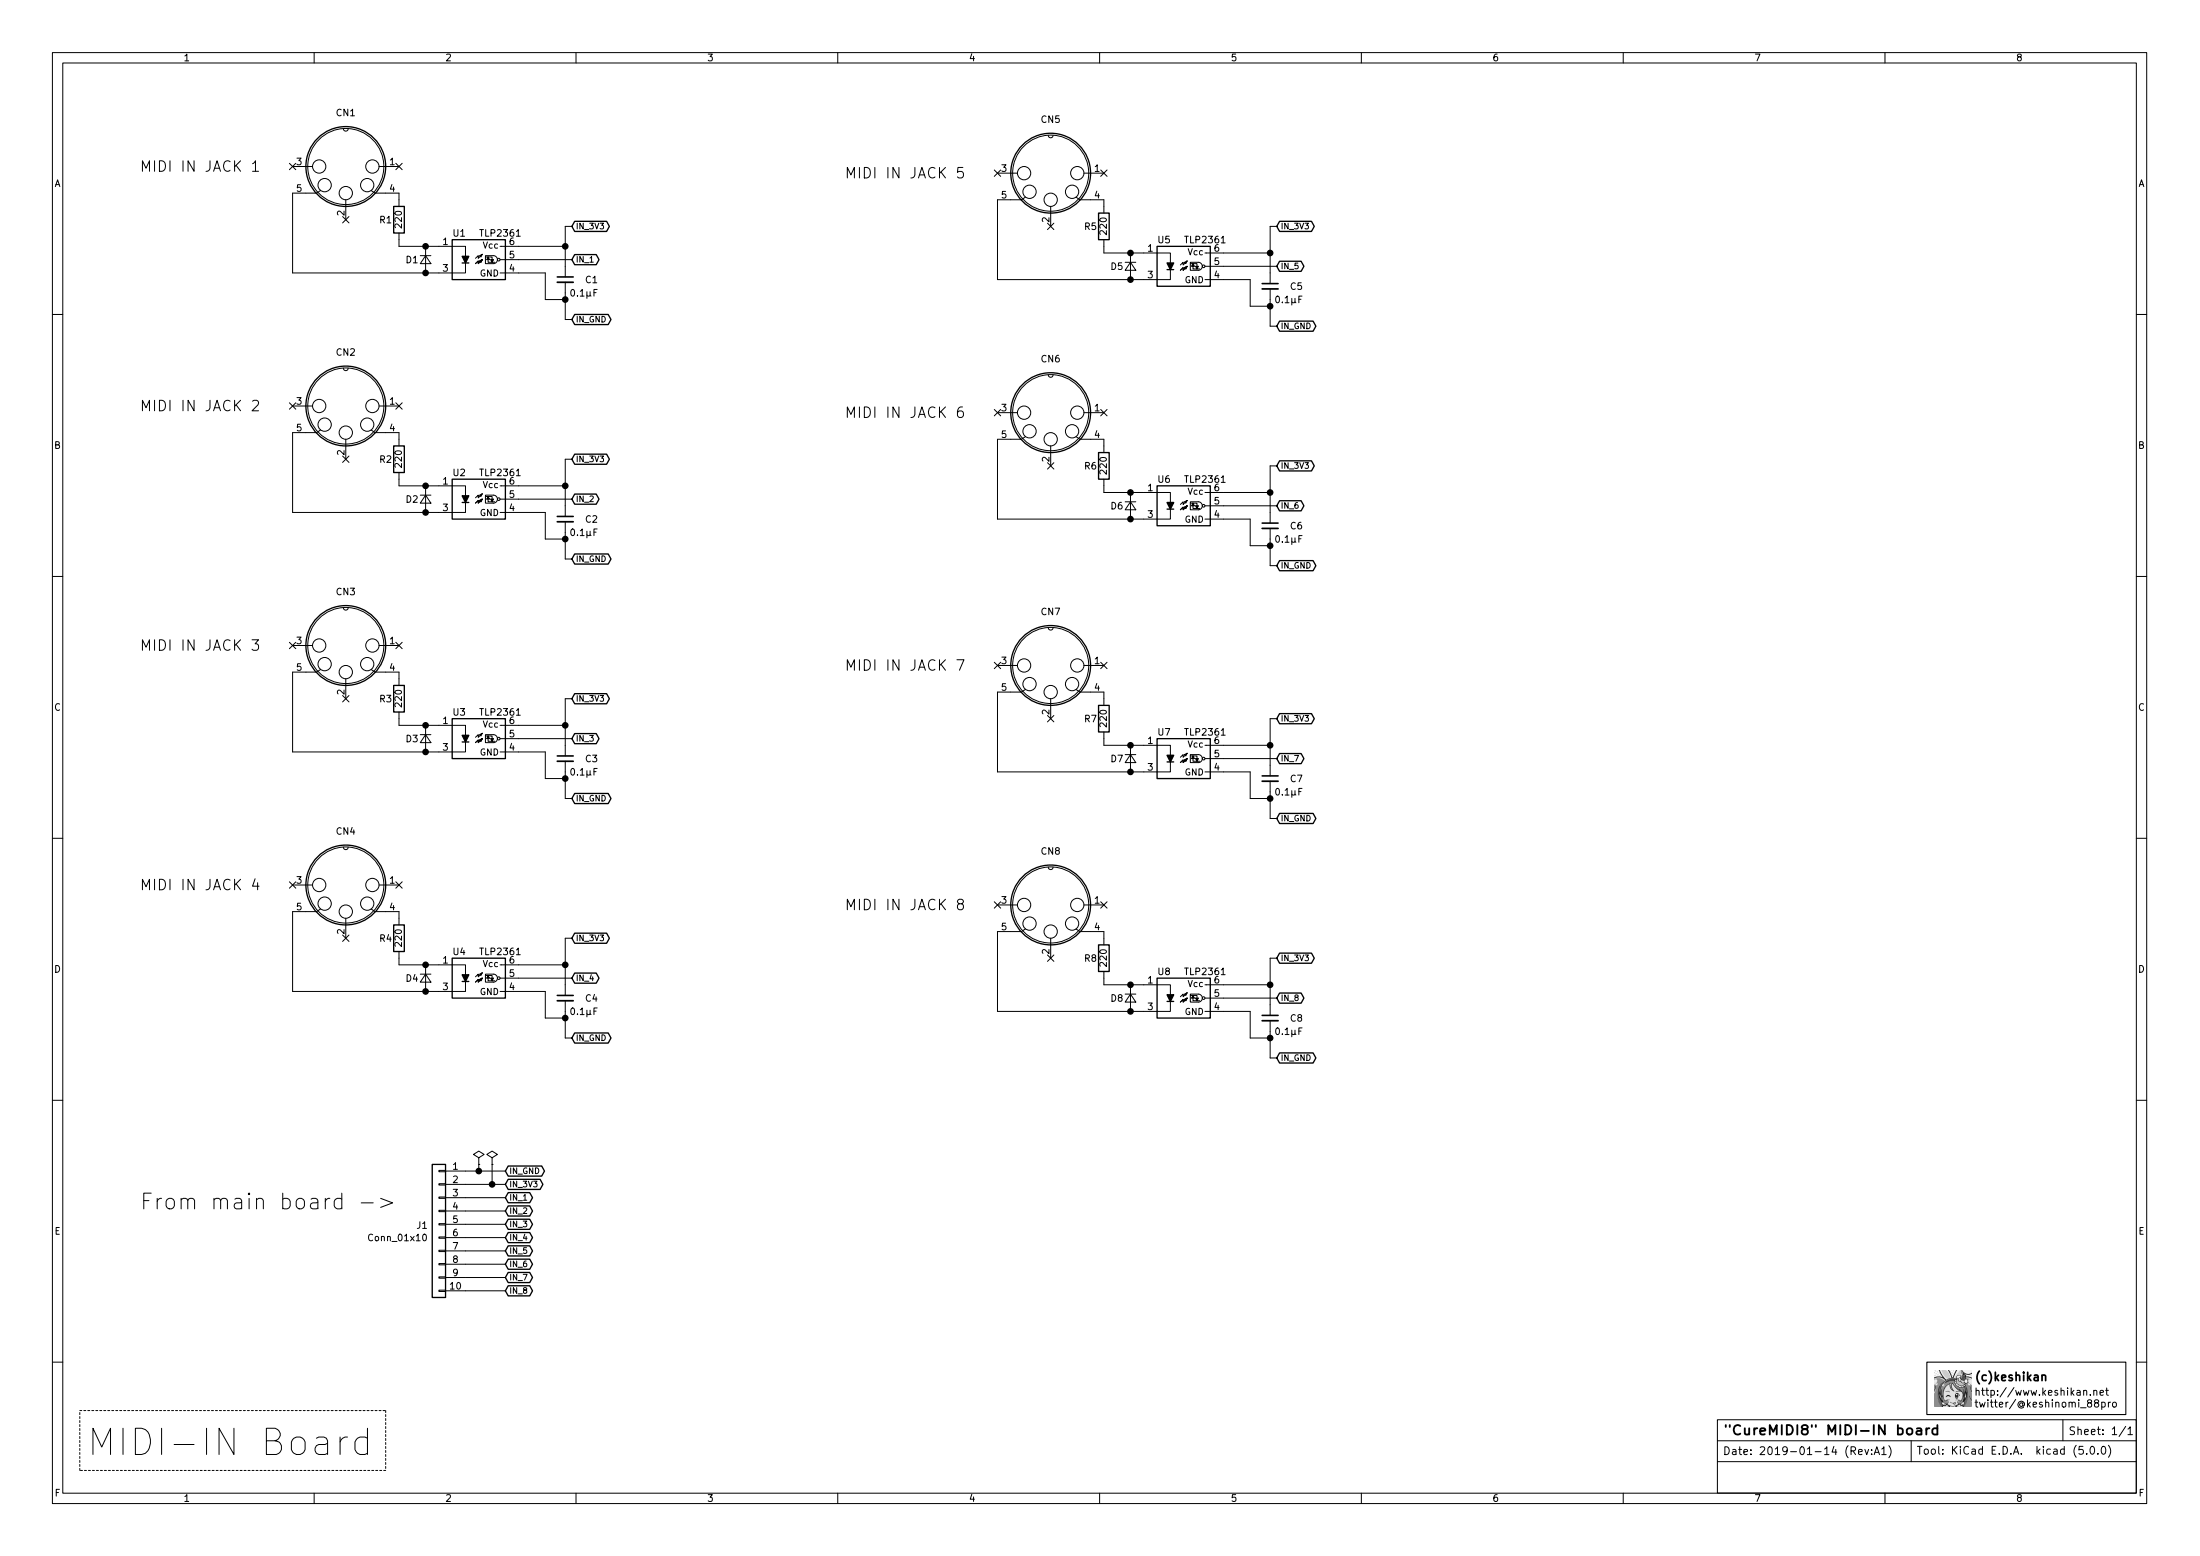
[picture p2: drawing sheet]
EESchema Schematic File Version 4
LIBS:midi-cache
EELAYER 29 0
EELAYER END
$Descr A3 16535 11693
encoding utf-8
Sheet 1 1
Title "\"CureMIDI8\" MIDI-IN board"
Date "2019-01-14"
Rev "A1"
Comp "keshikan (@keshinomi 88pro)"
Comment1 ""
Comment2 ""
Comment3 ""
Comment4 ""
$EndDescr
$Comp
L subboard:DIN_5-subboard CN1
U 1 1
P 2600 1250
F 0 "CN1" H 2600 850 50  0000 C CNN
F 1 "DIN_5" H 2600 1100 50  0001 C CNN
F 2 "keshikan:DIN_5P_MIDI" H 2600 1250 50  0001 C CNN
F 3 "" H 2600 1250 50  0000 C CNN
	1    2600 1250
	-1   0    0    1   
$EndComp
$Comp
L Device:R R1
U 1 1
P 3000 1650
F 0 "R1" H 3100 1650 50  0000 C CNN
F 1 "220" V 3000 1650 50  0000 C CNN
F 2 "keshikan:SMD_0603(1608)" V 2930 1650 50  0001 C CNN
F 3 "" H 3000 1650 50  0000 C CNN
	1    3000 1650
	-1   0    0    -1  
$EndComp
$Comp
L Device:D_Small D1
U 1 1
P 3200 1950
F 0 "D1" V 3200 2000 50  0000 L CNN
F 1 "D_Small" H 3050 1870 50  0001 L CNN
F 2 "keshikan:SMD_0805(2012)_polar" V 3200 1950 50  0001 C CNN
F 3 "" V 3200 1950 50  0000 C CNN
	1    3200 1950
	0    -1   1    0   
$EndComp
$Comp
L Device:C_Small C1
U 1 1
P 4250 2100
F 0 "C1" H 4000 2100 50  0000 L CNN
F 1 "0.1μF" H 4000 2000 50  0000 L CNN
F 2 "keshikan:SMD_0603(1608)" H 4250 2100 50  0001 C CNN
F 3 "" H 4250 2100 50  0000 C CNN
	1    4250 2100
	-1   0    0    -1  
$EndComp
NoConn ~ 2200 1250
NoConn ~ 2600 1650
NoConn ~ 3000 1250
$Comp
L subboard:TLP2361-audio_misc U1
U 1 1
P 3600 1950
F 0 "U1" H 3400 2150 50  0000 L CNN
F 1 "TLP2361" H 3600 2150 50  0000 L CNN
F 2 "keshikan:11-4L1S(TLP2361)" H 3400 1750 50  0001 L CIN
F 3 "" H 3600 1950 50  0000 L CNN
	1    3600 1950
	1    0    0    -1  
$EndComp
Text Notes 1050 1300 0    79   ~ 0
MIDI IN JACK 1
Connection ~ 4250 1850
Wire Wire Line
	4100 2250 4100 2050
Wire Wire Line
	4250 2200 4250 2250
Connection ~ 3200 2050
Connection ~ 3200 1850
Wire Wire Line
	3000 1850 3200 1850
Wire Wire Line
	3900 1850 4250 1850
Wire Wire Line
	4100 2050 3900 2050
Wire Wire Line
	4100 2250 4250 2250
Connection ~ 4250 2250
Wire Wire Line
	3900 1950 4300 1950
Wire Wire Line
	3000 1450 3000 1500
Wire Wire Line
	3000 1850 3000 1800
Wire Wire Line
	2200 2050 2200 1450
Wire Wire Line
	2200 2050 3200 2050
Wire Wire Line
	4250 1850 4250 2000
Wire Wire Line
	3200 2050 3300 2050
Wire Wire Line
	3200 1850 3300 1850
Wire Wire Line
	7500 3900 7500 3300
Wire Wire Line
	8300 3700 8300 3650
Wire Wire Line
	8300 3300 8300 3350
Wire Wire Line
	9200 3800 9600 3800
Wire Wire Line
	9400 4100 9550 4100
Wire Wire Line
	9400 3900 9200 3900
Wire Wire Line
	9200 3700 9550 3700
Connection ~ 9550 4100
Wire Wire Line
	9550 4050 9550 4100
Wire Wire Line
	9400 4100 9400 3900
Wire Wire Line
	9550 3700 9550 3850
Connection ~ 9550 3700
Wire Wire Line
	7500 2100 7500 1500
Wire Wire Line
	8300 1900 8300 1850
Wire Wire Line
	8300 1500 8300 1550
Wire Wire Line
	9200 2000 9600 2000
Wire Wire Line
	9400 2300 9550 2300
Wire Wire Line
	9400 2100 9200 2100
Wire Wire Line
	9200 1900 9550 1900
Connection ~ 9550 2300
Wire Wire Line
	9550 2250 9550 2300
Wire Wire Line
	9400 2300 9400 2100
Wire Wire Line
	9550 1900 9550 2050
Connection ~ 9550 1900
Text Notes 6350 3150 0    79   ~ 0
MIDI IN JACK 6
Text Notes 6350 1350 0    79   ~ 0
MIDI IN JACK 5
$Comp
L subboard:TLP2361-audio_misc U6
U 1 1
P 8900 3800
F 0 "U6" H 8700 4000 50  0000 L CNN
F 1 "TLP2361" H 8900 4000 50  0000 L CNN
F 2 "keshikan:11-4L1S(TLP2361)" H 8700 3600 50  0001 L CIN
F 3 "" H 8900 3800 50  0000 L CNN
	1    8900 3800
	1    0    0    -1  
$EndComp
$Comp
L subboard:TLP2361-audio_misc U5
U 1 1
P 8900 2000
F 0 "U5" H 8700 2200 50  0000 L CNN
F 1 "TLP2361" H 8900 2200 50  0000 L CNN
F 2 "keshikan:11-4L1S(TLP2361)" H 8700 1800 50  0001 L CIN
F 3 "" H 8900 2000 50  0000 L CNN
	1    8900 2000
	1    0    0    -1  
$EndComp
NoConn ~ 8300 3100
NoConn ~ 7900 3500
NoConn ~ 7500 3100
$Comp
L Device:C_Small C6
U 1 1
P 9550 3950
F 0 "C6" H 9300 3950 50  0000 L CNN
F 1 "0.1μF" H 9300 3850 50  0000 L CNN
F 2 "keshikan:SMD_0603(1608)" H 9550 3950 50  0001 C CNN
F 3 "" H 9550 3950 50  0000 C CNN
	1    9550 3950
	-1   0    0    -1  
$EndComp
Wire Wire Line
	8500 3900 8600 3900
Wire Wire Line
	7500 3900 8500 3900
Connection ~ 8500 3900
Wire Wire Line
	8500 3700 8600 3700
Wire Wire Line
	8300 3700 8500 3700
Connection ~ 8500 3700
$Comp
L Device:D_Small D6
U 1 1
P 8500 3800
F 0 "D6" V 8500 3850 50  0000 L CNN
F 1 "D_Small" H 8350 3720 50  0001 L CNN
F 2 "keshikan:SMD_0805(2012)_polar" V 8500 3800 50  0001 C CNN
F 3 "" V 8500 3800 50  0000 C CNN
	1    8500 3800
	0    -1   1    0   
$EndComp
$Comp
L Device:R R6
U 1 1
P 8300 3500
F 0 "R6" H 8400 3500 50  0000 C CNN
F 1 "220" V 8300 3500 50  0000 C CNN
F 2 "keshikan:SMD_0603(1608)" V 8230 3500 50  0001 C CNN
F 3 "" H 8300 3500 50  0000 C CNN
	1    8300 3500
	-1   0    0    -1  
$EndComp
$Comp
L subboard:DIN_5-subboard CN6
U 1 1
P 7900 3100
F 0 "CN6" H 7900 2700 50  0000 C CNN
F 1 "DIN_5" H 7900 2950 50  0001 C CNN
F 2 "keshikan:DIN_5P_MIDI" H 7900 3100 50  0001 C CNN
F 3 "" H 7900 3100 50  0000 C CNN
	1    7900 3100
	-1   0    0    1   
$EndComp
NoConn ~ 8300 1300
NoConn ~ 7900 1700
NoConn ~ 7500 1300
$Comp
L Device:C_Small C5
U 1 1
P 9550 2150
F 0 "C5" H 9300 2150 50  0000 L CNN
F 1 "0.1μF" H 9300 2050 50  0000 L CNN
F 2 "keshikan:SMD_0603(1608)" H 9550 2150 50  0001 C CNN
F 3 "" H 9550 2150 50  0000 C CNN
	1    9550 2150
	-1   0    0    -1  
$EndComp
Wire Wire Line
	8500 2100 8600 2100
Wire Wire Line
	7500 2100 8500 2100
Connection ~ 8500 2100
Wire Wire Line
	8500 1900 8600 1900
Wire Wire Line
	8300 1900 8500 1900
Connection ~ 8500 1900
$Comp
L Device:D_Small D5
U 1 1
P 8500 2000
F 0 "D5" V 8500 2050 50  0000 L CNN
F 1 "D_Small" H 8350 1920 50  0001 L CNN
F 2 "keshikan:SMD_0805(2012)_polar" V 8500 2000 50  0001 C CNN
F 3 "" V 8500 2000 50  0000 C CNN
	1    8500 2000
	0    -1   1    0   
$EndComp
$Comp
L Device:R R5
U 1 1
P 8300 1700
F 0 "R5" H 8400 1700 50  0000 C CNN
F 1 "220" V 8300 1700 50  0000 C CNN
F 2 "keshikan:SMD_0603(1608)" V 8230 1700 50  0001 C CNN
F 3 "" H 8300 1700 50  0000 C CNN
	1    8300 1700
	-1   0    0    -1  
$EndComp
$Comp
L subboard:DIN_5-subboard CN5
U 1 1
P 7900 1300
F 0 "CN5" H 7900 900 50  0000 C CNN
F 1 "DIN_5" H 7900 1150 50  0001 C CNN
F 2 "keshikan:DIN_5P_MIDI" H 7900 1300 50  0001 C CNN
F 3 "" H 7900 1300 50  0000 C CNN
	1    7900 1300
	-1   0    0    1   
$EndComp
Wire Wire Line
	2200 7450 2200 6850
Wire Wire Line
	3000 7250 3000 7200
Wire Wire Line
	3000 6850 3000 6900
Wire Wire Line
	3900 7350 4300 7350
Wire Wire Line
	4100 7650 4250 7650
Wire Wire Line
	4100 7450 3900 7450
Wire Wire Line
	3900 7250 4250 7250
Connection ~ 4250 7650
Wire Wire Line
	4250 7600 4250 7650
Wire Wire Line
	4100 7650 4100 7450
Wire Wire Line
	4250 7250 4250 7400
Connection ~ 4250 7250
Wire Wire Line
	2200 5650 2200 5050
Wire Wire Line
	3000 5450 3000 5400
Wire Wire Line
	3000 5050 3000 5100
Wire Wire Line
	3900 5550 4300 5550
Wire Wire Line
	4100 5850 4250 5850
Wire Wire Line
	4100 5650 3900 5650
Wire Wire Line
	3900 5450 4250 5450
Connection ~ 4250 5850
Wire Wire Line
	4250 5800 4250 5850
Wire Wire Line
	4100 5850 4100 5650
Wire Wire Line
	4250 5450 4250 5600
Connection ~ 4250 5450
Text Notes 1050 6700 0    79   ~ 0
MIDI IN JACK 4
Text Notes 1050 4900 0    79   ~ 0
MIDI IN JACK 3
$Comp
L subboard:TLP2361-audio_misc U4
U 1 1
P 3600 7350
F 0 "U4" H 3400 7550 50  0000 L CNN
F 1 "TLP2361" H 3600 7550 50  0000 L CNN
F 2 "keshikan:11-4L1S(TLP2361)" H 3400 7150 50  0001 L CIN
F 3 "" H 3600 7350 50  0000 L CNN
	1    3600 7350
	1    0    0    -1  
$EndComp
$Comp
L subboard:TLP2361-audio_misc U3
U 1 1
P 3600 5550
F 0 "U3" H 3400 5750 50  0000 L CNN
F 1 "TLP2361" H 3600 5750 50  0000 L CNN
F 2 "keshikan:11-4L1S(TLP2361)" H 3400 5350 50  0001 L CIN
F 3 "" H 3600 5550 50  0000 L CNN
	1    3600 5550
	1    0    0    -1  
$EndComp
NoConn ~ 3000 6650
NoConn ~ 2600 7050
NoConn ~ 2200 6650
$Comp
L Device:C_Small C4
U 1 1
P 4250 7500
F 0 "C4" H 4000 7500 50  0000 L CNN
F 1 "0.1μF" H 4000 7400 50  0000 L CNN
F 2 "keshikan:SMD_0603(1608)" H 4250 7500 50  0001 C CNN
F 3 "" H 4250 7500 50  0000 C CNN
	1    4250 7500
	-1   0    0    -1  
$EndComp
Wire Wire Line
	3200 7450 3300 7450
Wire Wire Line
	2200 7450 3200 7450
Connection ~ 3200 7450
Wire Wire Line
	3200 7250 3300 7250
Wire Wire Line
	3000 7250 3200 7250
Connection ~ 3200 7250
$Comp
L Device:D_Small D4
U 1 1
P 3200 7350
F 0 "D4" V 3200 7400 50  0000 L CNN
F 1 "D_Small" H 3050 7270 50  0001 L CNN
F 2 "keshikan:SMD_0805(2012)_polar" V 3200 7350 50  0001 C CNN
F 3 "" V 3200 7350 50  0000 C CNN
	1    3200 7350
	0    -1   1    0   
$EndComp
$Comp
L Device:R R4
U 1 1
P 3000 7050
F 0 "R4" H 3100 7050 50  0000 C CNN
F 1 "220" V 3000 7050 50  0000 C CNN
F 2 "keshikan:SMD_0603(1608)" V 2930 7050 50  0001 C CNN
F 3 "" H 3000 7050 50  0000 C CNN
	1    3000 7050
	-1   0    0    -1  
$EndComp
$Comp
L subboard:DIN_5-subboard CN4
U 1 1
P 2600 6650
F 0 "CN4" H 2600 6250 50  0000 C CNN
F 1 "DIN_5" H 2600 6500 50  0001 C CNN
F 2 "keshikan:DIN_5P_MIDI" H 2600 6650 50  0001 C CNN
F 3 "" H 2600 6650 50  0000 C CNN
	1    2600 6650
	-1   0    0    1   
$EndComp
NoConn ~ 3000 4850
NoConn ~ 2600 5250
NoConn ~ 2200 4850
$Comp
L Device:C_Small C3
U 1 1
P 4250 5700
F 0 "C3" H 4000 5700 50  0000 L CNN
F 1 "0.1μF" H 4000 5600 50  0000 L CNN
F 2 "keshikan:SMD_0603(1608)" H 4250 5700 50  0001 C CNN
F 3 "" H 4250 5700 50  0000 C CNN
	1    4250 5700
	-1   0    0    -1  
$EndComp
Wire Wire Line
	3200 5650 3300 5650
Wire Wire Line
	2200 5650 3200 5650
Connection ~ 3200 5650
Wire Wire Line
	3200 5450 3300 5450
Wire Wire Line
	3000 5450 3200 5450
Connection ~ 3200 5450
$Comp
L Device:D_Small D3
U 1 1
P 3200 5550
F 0 "D3" V 3200 5600 50  0000 L CNN
F 1 "D_Small" H 3050 5470 50  0001 L CNN
F 2 "keshikan:SMD_0805(2012)_polar" V 3200 5550 50  0001 C CNN
F 3 "" V 3200 5550 50  0000 C CNN
	1    3200 5550
	0    -1   1    0   
$EndComp
$Comp
L Device:R R3
U 1 1
P 3000 5250
F 0 "R3" H 3100 5250 50  0000 C CNN
F 1 "220" V 3000 5250 50  0000 C CNN
F 2 "keshikan:SMD_0603(1608)" V 2930 5250 50  0001 C CNN
F 3 "" H 3000 5250 50  0000 C CNN
	1    3000 5250
	-1   0    0    -1  
$EndComp
$Comp
L subboard:DIN_5-subboard CN3
U 1 1
P 2600 4850
F 0 "CN3" H 2600 4450 50  0000 C CNN
F 1 "DIN_5" H 2600 4700 50  0001 C CNN
F 2 "keshikan:DIN_5P_MIDI" H 2600 4850 50  0001 C CNN
F 3 "" H 2600 4850 50  0000 C CNN
	1    2600 4850
	-1   0    0    1   
$EndComp
Wire Wire Line
	2200 3850 2200 3250
Wire Wire Line
	3000 3650 3000 3600
Wire Wire Line
	3000 3250 3000 3300
Wire Wire Line
	3900 3750 4300 3750
Wire Wire Line
	4100 4050 4250 4050
Wire Wire Line
	4100 3850 3900 3850
Wire Wire Line
	3900 3650 4250 3650
Connection ~ 4250 4050
Wire Wire Line
	4250 4000 4250 4050
Wire Wire Line
	4100 4050 4100 3850
Wire Wire Line
	4250 3650 4250 3800
Connection ~ 4250 3650
Text Notes 1050 3100 0    79   ~ 0
MIDI IN JACK 2
$Comp
L subboard:TLP2361-audio_misc U2
U 1 1
P 3600 3750
F 0 "U2" H 3400 3950 50  0000 L CNN
F 1 "TLP2361" H 3600 3950 50  0000 L CNN
F 2 "keshikan:11-4L1S(TLP2361)" H 3400 3550 50  0001 L CIN
F 3 "" H 3600 3750 50  0000 L CNN
	1    3600 3750
	1    0    0    -1  
$EndComp
NoConn ~ 3000 3050
NoConn ~ 2600 3450
NoConn ~ 2200 3050
$Comp
L Device:C_Small C2
U 1 1
P 4250 3900
F 0 "C2" H 4000 3900 50  0000 L CNN
F 1 "0.1μF" H 4000 3800 50  0000 L CNN
F 2 "keshikan:SMD_0603(1608)" H 4250 3900 50  0001 C CNN
F 3 "" H 4250 3900 50  0000 C CNN
	1    4250 3900
	-1   0    0    -1  
$EndComp
Wire Wire Line
	3200 3850 3300 3850
Wire Wire Line
	2200 3850 3200 3850
Connection ~ 3200 3850
Wire Wire Line
	3200 3650 3300 3650
Wire Wire Line
	3000 3650 3200 3650
Connection ~ 3200 3650
$Comp
L Device:D_Small D2
U 1 1
P 3200 3750
F 0 "D2" V 3200 3800 50  0000 L CNN
F 1 "D_Small" H 3050 3670 50  0001 L CNN
F 2 "keshikan:SMD_0805(2012)_polar" V 3200 3750 50  0001 C CNN
F 3 "" V 3200 3750 50  0000 C CNN
	1    3200 3750
	0    -1   1    0   
$EndComp
$Comp
L Device:R R2
U 1 1
P 3000 3450
F 0 "R2" H 3100 3450 50  0000 C CNN
F 1 "220" V 3000 3450 50  0000 C CNN
F 2 "keshikan:SMD_0603(1608)" V 2930 3450 50  0001 C CNN
F 3 "" H 3000 3450 50  0000 C CNN
	1    3000 3450
	-1   0    0    -1  
$EndComp
$Comp
L subboard:DIN_5-subboard CN2
U 1 1
P 2600 3050
F 0 "CN2" H 2600 2650 50  0000 C CNN
F 1 "DIN_5" H 2600 2900 50  0001 C CNN
F 2 "keshikan:DIN_5P_MIDI" H 2600 3050 50  0001 C CNN
F 3 "" H 2600 3050 50  0000 C CNN
	1    2600 3050
	-1   0    0    1   
$EndComp
Wire Wire Line
	7500 7600 7500 7000
Wire Wire Line
	8300 7400 8300 7350
Wire Wire Line
	8300 7000 8300 7050
Wire Wire Line
	9200 7500 9600 7500
Wire Wire Line
	9400 7800 9550 7800
Wire Wire Line
	9400 7600 9200 7600
Wire Wire Line
	9200 7400 9550 7400
Connection ~ 9550 7800
Wire Wire Line
	9550 7750 9550 7800
Wire Wire Line
	9400 7800 9400 7600
Wire Wire Line
	9550 7400 9550 7550
Connection ~ 9550 7400
Wire Wire Line
	7500 5800 7500 5200
Wire Wire Line
	8300 5600 8300 5550
Wire Wire Line
	8300 5200 8300 5250
Wire Wire Line
	9200 5700 9600 5700
Wire Wire Line
	9400 6000 9550 6000
Wire Wire Line
	9400 5800 9200 5800
Wire Wire Line
	9200 5600 9550 5600
Connection ~ 9550 6000
Wire Wire Line
	9550 5950 9550 6000
Wire Wire Line
	9400 6000 9400 5800
Wire Wire Line
	9550 5600 9550 5750
Connection ~ 9550 5600
Text Notes 6350 6850 0    79   ~ 0
MIDI IN JACK 8
Text Notes 6350 5050 0    79   ~ 0
MIDI IN JACK 7
$Comp
L subboard:TLP2361-audio_misc U8
U 1 1
P 8900 7500
F 0 "U8" H 8700 7700 50  0000 L CNN
F 1 "TLP2361" H 8900 7700 50  0000 L CNN
F 2 "keshikan:11-4L1S(TLP2361)" H 8700 7300 50  0001 L CIN
F 3 "" H 8900 7500 50  0000 L CNN
	1    8900 7500
	1    0    0    -1  
$EndComp
$Comp
L subboard:TLP2361-audio_misc U7
U 1 1
P 8900 5700
F 0 "U7" H 8700 5900 50  0000 L CNN
F 1 "TLP2361" H 8900 5900 50  0000 L CNN
F 2 "keshikan:11-4L1S(TLP2361)" H 8700 5500 50  0001 L CIN
F 3 "" H 8900 5700 50  0000 L CNN
	1    8900 5700
	1    0    0    -1  
$EndComp
NoConn ~ 8300 6800
NoConn ~ 7900 7200
NoConn ~ 7500 6800
$Comp
L Device:C_Small C8
U 1 1
P 9550 7650
F 0 "C8" H 9300 7650 50  0000 L CNN
F 1 "0.1μF" H 9300 7550 50  0000 L CNN
F 2 "keshikan:SMD_0603(1608)" H 9550 7650 50  0001 C CNN
F 3 "" H 9550 7650 50  0000 C CNN
	1    9550 7650
	-1   0    0    -1  
$EndComp
Wire Wire Line
	8500 7600 8600 7600
Wire Wire Line
	7500 7600 8500 7600
Connection ~ 8500 7600
Wire Wire Line
	8500 7400 8600 7400
Wire Wire Line
	8300 7400 8500 7400
Connection ~ 8500 7400
$Comp
L Device:D_Small D8
U 1 1
P 8500 7500
F 0 "D8" V 8500 7550 50  0000 L CNN
F 1 "D_Small" H 8350 7420 50  0001 L CNN
F 2 "keshikan:SMD_0805(2012)_polar" V 8500 7500 50  0001 C CNN
F 3 "" V 8500 7500 50  0000 C CNN
	1    8500 7500
	0    -1   1    0   
$EndComp
$Comp
L Device:R R8
U 1 1
P 8300 7200
F 0 "R8" H 8400 7200 50  0000 C CNN
F 1 "220" V 8300 7200 50  0000 C CNN
F 2 "keshikan:SMD_0603(1608)" V 8230 7200 50  0001 C CNN
F 3 "" H 8300 7200 50  0000 C CNN
	1    8300 7200
	-1   0    0    -1  
$EndComp
$Comp
L subboard:DIN_5-subboard CN8
U 1 1
P 7900 6800
F 0 "CN8" H 7900 6400 50  0000 C CNN
F 1 "DIN_5" H 7900 6650 50  0001 C CNN
F 2 "keshikan:DIN_5P_MIDI" H 7900 6800 50  0001 C CNN
F 3 "" H 7900 6800 50  0000 C CNN
	1    7900 6800
	-1   0    0    1   
$EndComp
NoConn ~ 8300 5000
NoConn ~ 7900 5400
NoConn ~ 7500 5000
$Comp
L Device:C_Small C7
U 1 1
P 9550 5850
F 0 "C7" H 9300 5850 50  0000 L CNN
F 1 "0.1μF" H 9300 5750 50  0000 L CNN
F 2 "keshikan:SMD_0603(1608)" H 9550 5850 50  0001 C CNN
F 3 "" H 9550 5850 50  0000 C CNN
	1    9550 5850
	-1   0    0    -1  
$EndComp
Wire Wire Line
	8500 5800 8600 5800
Wire Wire Line
	7500 5800 8500 5800
Connection ~ 8500 5800
Wire Wire Line
	8500 5600 8600 5600
Wire Wire Line
	8300 5600 8500 5600
Connection ~ 8500 5600
$Comp
L Device:D_Small D7
U 1 1
P 8500 5700
F 0 "D7" V 8500 5750 50  0000 L CNN
F 1 "D_Small" H 8350 5620 50  0001 L CNN
F 2 "keshikan:SMD_0805(2012)_polar" V 8500 5700 50  0001 C CNN
F 3 "" V 8500 5700 50  0000 C CNN
	1    8500 5700
	0    -1   1    0   
$EndComp
$Comp
L Device:R R7
U 1 1
P 8300 5400
F 0 "R7" H 8400 5400 50  0000 C CNN
F 1 "220" V 8300 5400 50  0000 C CNN
F 2 "keshikan:SMD_0603(1608)" V 8230 5400 50  0001 C CNN
F 3 "" H 8300 5400 50  0000 C CNN
	1    8300 5400
	-1   0    0    -1  
$EndComp
$Comp
L subboard:DIN_5-subboard CN7
U 1 1
P 7900 5000
F 0 "CN7" H 7900 4600 50  0000 C CNN
F 1 "DIN_5" H 7900 4850 50  0001 C CNN
F 2 "keshikan:DIN_5P_MIDI" H 7900 5000 50  0001 C CNN
F 3 "" H 7900 5000 50  0000 C CNN
	1    7900 5000
	-1   0    0    1   
$EndComp
Text GLabel 4300 1700 2    43   BiDi ~ 0
IN_3V3
Text GLabel 4300 1950 2    43   BiDi ~ 0
IN_1
Wire Wire Line
	4300 1700 4250 1700
Wire Wire Line
	4250 1700 4250 1850
Text GLabel 4300 3450 2    43   BiDi ~ 0
IN_3V3
Text GLabel 4300 5250 2    43   BiDi ~ 0
IN_3V3
Text GLabel 4300 7050 2    43   BiDi ~ 0
IN_3V3
Text GLabel 9600 1700 2    43   BiDi ~ 0
IN_3V3
Text GLabel 9600 3500 2    43   BiDi ~ 0
IN_3V3
Text GLabel 9600 5400 2    43   BiDi ~ 0
IN_3V3
Text GLabel 9600 7200 2    43   BiDi ~ 0
IN_3V3
Text GLabel 4300 2400 2    43   BiDi ~ 0
IN_GND
Text GLabel 4300 4200 2    43   BiDi ~ 0
IN_GND
Text GLabel 4300 6000 2    43   BiDi ~ 0
IN_GND
Text GLabel 4300 7800 2    43   BiDi ~ 0
IN_GND
Text GLabel 9600 2450 2    43   BiDi ~ 0
IN_GND
Text GLabel 9600 4250 2    43   BiDi ~ 0
IN_GND
Text GLabel 9600 6150 2    43   BiDi ~ 0
IN_GND
Text GLabel 9600 7950 2    43   BiDi ~ 0
IN_GND
Wire Wire Line
	4250 2400 4300 2400
Wire Wire Line
	4250 2250 4250 2400
Wire Wire Line
	4300 3450 4250 3450
Wire Wire Line
	4250 3450 4250 3650
Wire Wire Line
	4250 4200 4300 4200
Wire Wire Line
	4250 4050 4250 4200
Wire Wire Line
	4300 5250 4250 5250
Wire Wire Line
	4250 5250 4250 5450
Wire Wire Line
	4250 6000 4300 6000
Wire Wire Line
	4250 5850 4250 6000
Wire Wire Line
	4300 7050 4250 7050
Wire Wire Line
	4250 7050 4250 7250
Wire Wire Line
	4250 7800 4300 7800
Wire Wire Line
	4250 7650 4250 7800
Wire Wire Line
	9600 1700 9550 1700
Wire Wire Line
	9550 1700 9550 1900
Wire Wire Line
	9550 2450 9600 2450
Wire Wire Line
	9550 2300 9550 2450
Wire Wire Line
	9600 3500 9550 3500
Wire Wire Line
	9550 3500 9550 3700
Wire Wire Line
	9550 4250 9600 4250
Wire Wire Line
	9550 4100 9550 4250
Wire Wire Line
	9550 5400 9600 5400
Wire Wire Line
	9550 5400 9550 5600
Wire Wire Line
	9550 6150 9600 6150
Wire Wire Line
	9550 6000 9550 6150
Wire Wire Line
	9600 7200 9550 7200
Wire Wire Line
	9550 7200 9550 7400
Wire Wire Line
	9550 7950 9600 7950
Wire Wire Line
	9550 7800 9550 7950
Text GLabel 4300 3750 2    43   BiDi ~ 0
IN_2
Text GLabel 4300 5550 2    43   BiDi ~ 0
IN_3
Text GLabel 4300 7350 2    43   BiDi ~ 0
IN_4
Text GLabel 9600 2000 2    43   BiDi ~ 0
IN_5
Text GLabel 9600 3800 2    43   BiDi ~ 0
IN_6
Text GLabel 9600 5700 2    43   BiDi ~ 0
IN_7
Text GLabel 9600 7500 2    43   BiDi ~ 0
IN_8
$Comp
L subboard:Conn_01x10-conn J1
U 1 1
P 3300 9200
F 0 "J1" H 3380 9193 50  0000 L CNN
F 1 "Conn_01x10" H 3380 9100 50  0000 L CNN
F 2 "Connectors_JST:JST_XH_B10B-XH-A_10x2.50mm_Straight" H 3300 9200 50  0001 C CNN
F 3 "~" H 3300 9200 50  0001 C CNN
	1    3300 9200
	-1   0    0    -1  
$EndComp
Text GLabel 3800 9000 2    43   BiDi ~ 0
IN_1
Text GLabel 3800 9100 2    43   BiDi ~ 0
IN_2
Text GLabel 3800 9200 2    43   BiDi ~ 0
IN_3
Text GLabel 3800 9300 2    43   BiDi ~ 0
IN_4
Text GLabel 3800 9400 2    43   BiDi ~ 0
IN_5
Text GLabel 3800 9500 2    43   BiDi ~ 0
IN_6
Text GLabel 3800 9600 2    43   BiDi ~ 0
IN_7
Text GLabel 3800 9700 2    43   BiDi ~ 0
IN_8
Text GLabel 3800 8800 2    43   BiDi ~ 0
IN_GND
Text GLabel 3800 8900 2    43   BiDi ~ 0
IN_3V3
Wire Wire Line
	3500 8800 3600 8800
Wire Wire Line
	3800 8900 3700 8900
Wire Wire Line
	3500 9000 3800 9000
Wire Wire Line
	3800 9100 3500 9100
Wire Wire Line
	3500 9200 3800 9200
Wire Wire Line
	3800 9300 3500 9300
Wire Wire Line
	3500 9400 3800 9400
Wire Wire Line
	3800 9500 3500 9500
Wire Wire Line
	3500 9600 3800 9600
Wire Wire Line
	3800 9700 3500 9700
$Comp
L subboard:PWR_FLAG-midi #FLG0101
U 1 1
P 3600 8750
F 0 "#FLG0101" H 3600 8825 50  0001 C CNN
F 1 "PWR_FLAG" H 3600 8926 50  0001 C CNN
F 2 "" H 3600 8750 50  0001 C CNN
F 3 "" H 3600 8750 50  0001 C CNN
	1    3600 8750
	1    0    0    -1  
$EndComp
$Comp
L subboard:PWR_FLAG-midi #FLG0102
U 1 1
P 3700 8750
F 0 "#FLG0102" H 3700 8825 50  0001 C CNN
F 1 "PWR_FLAG" H 3700 8926 50  0001 C CNN
F 2 "" H 3700 8750 50  0001 C CNN
F 3 "" H 3700 8750 50  0001 C CNN
	1    3700 8750
	1    0    0    -1  
$EndComp
Wire Wire Line
	3600 8750 3600 8800
Connection ~ 3600 8800
Wire Wire Line
	3600 8800 3800 8800
Wire Wire Line
	3700 8750 3700 8900
Connection ~ 3700 8900
Wire Wire Line
	3700 8900 3500 8900
Text Notes 1050 9100 0    118  ~ 0
From main board ->
Text Notes 650  10950 0    197  ~ 0
MIDI-IN Board
Wire Notes Line
	600  10600 2900 10600
Wire Notes Line
	2900 10600 2900 11050
Wire Notes Line
	2900 11050 600  11050
Wire Notes Line
	600  11050 600  10600
$EndSCHEMATC
